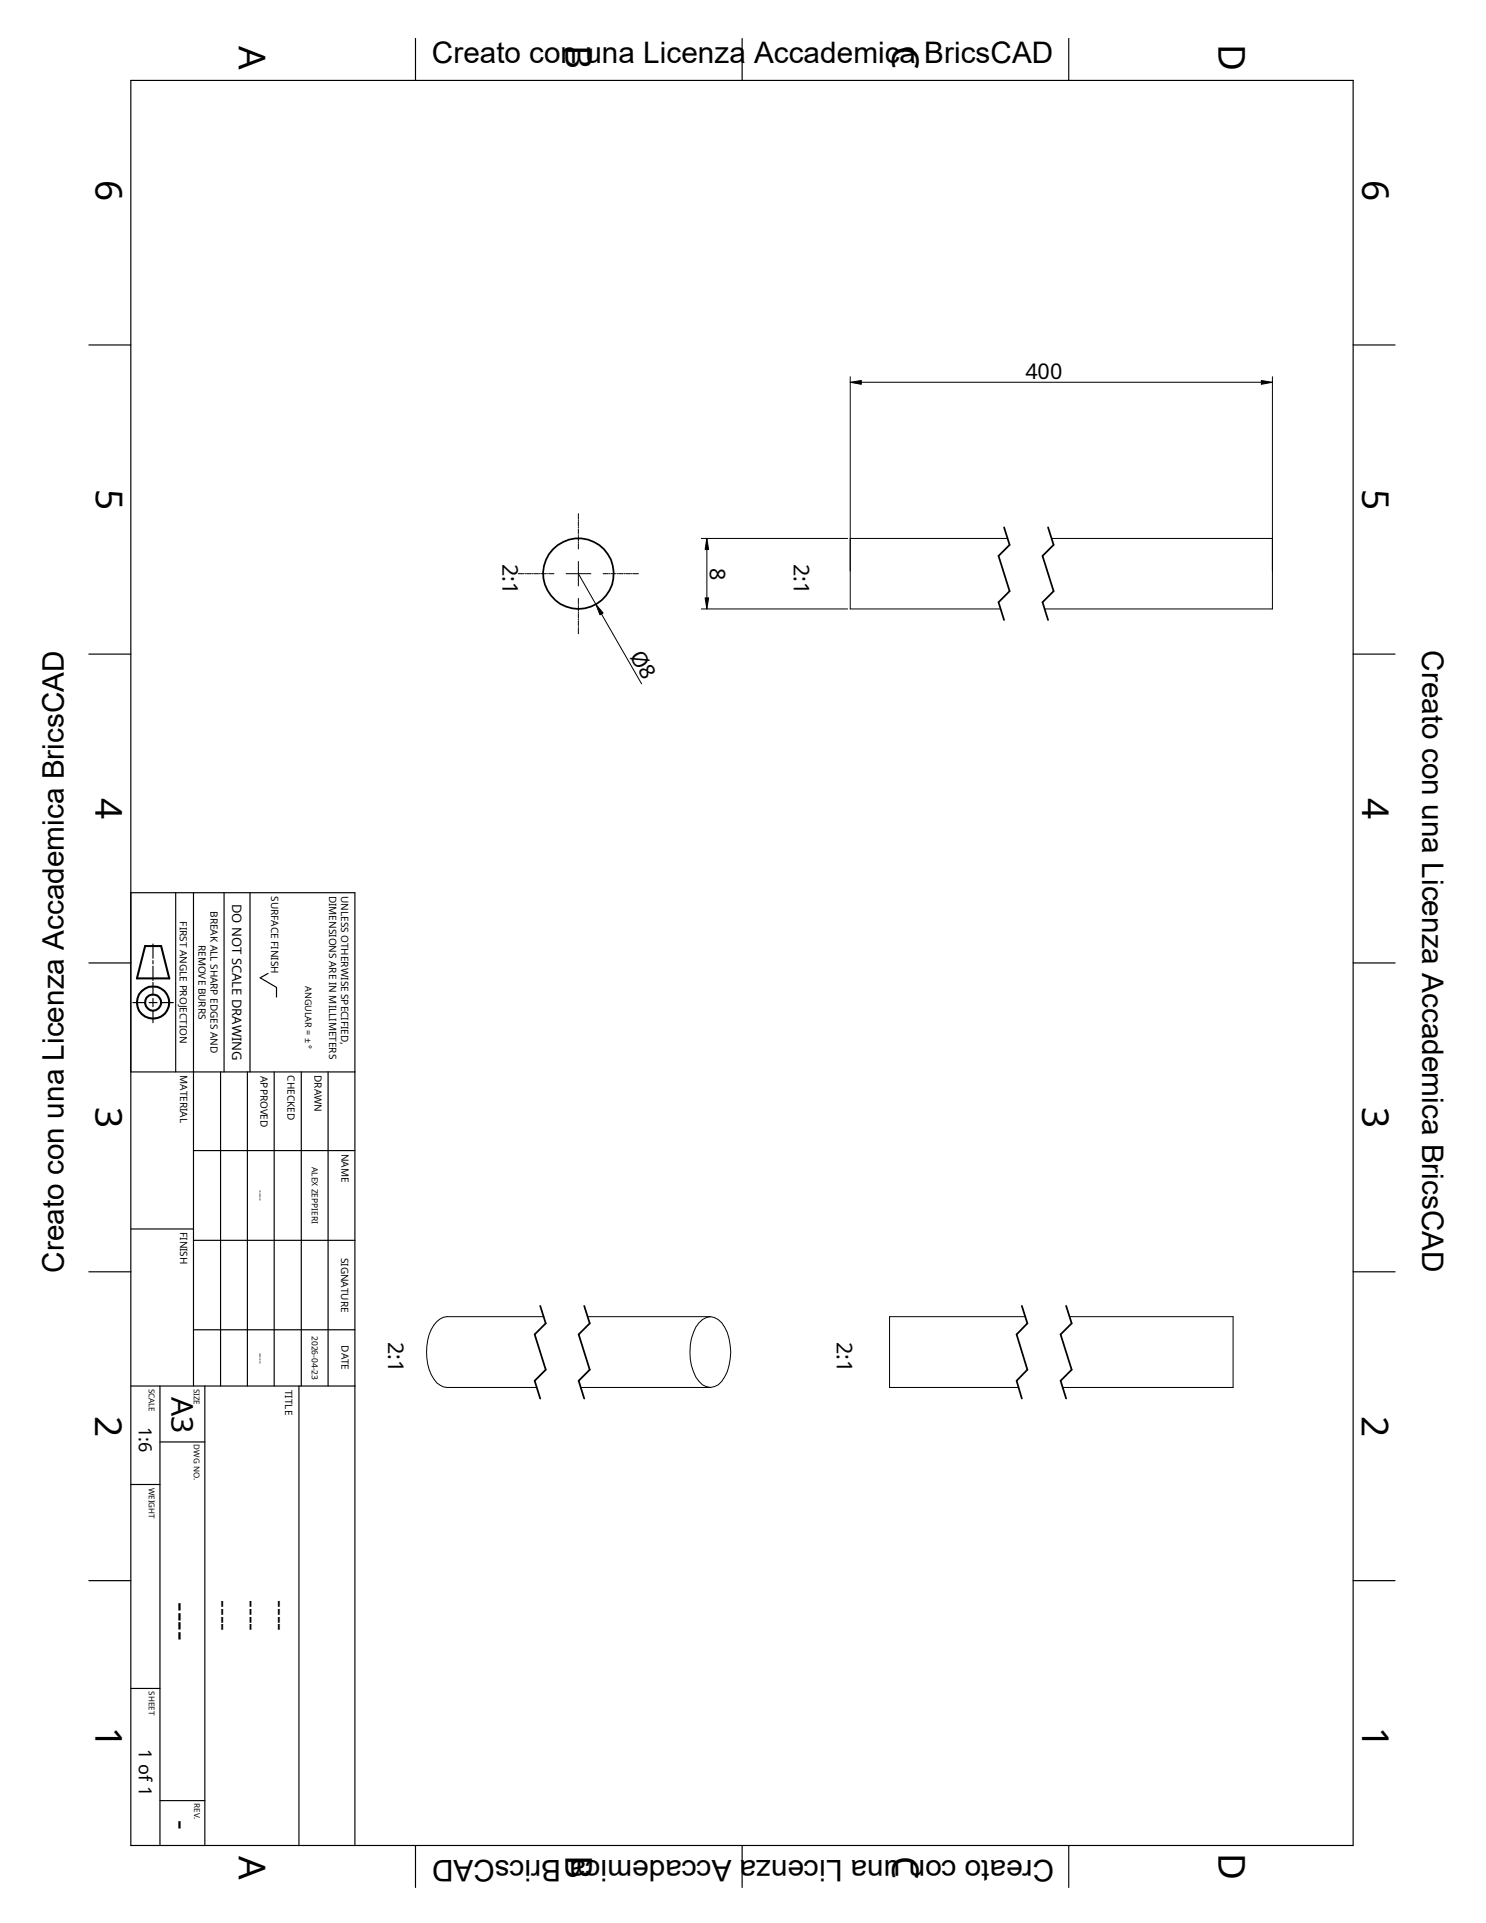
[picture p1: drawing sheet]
<svg xmlns="http://www.w3.org/2000/svg" width="216mm" height="279mm" viewBox="0 0 216 279" stroke-linecap="round" stroke-linejoin="round" font-family="sans-serif">
<g fill="none" stroke="#000" stroke-width=".15">
<path d="M123.5 54.7v33.8h21.9M125.1 55.5h58.2M184.9 54.7v33.8h-33.1M84 74.6v.8M84 75.5v.1M84 75.8v.7M84 76.6v.1M84 76.9v.6M84 77.7v.1M84 77.9v.7M84 78.7v.2M84 79v.8"/>
<path d="M101.9 78.2h21.2M102.7 79.8v7.1M123.5 78.2h22.9M152.8 78.2h32.1M75.3 83.4h.8M76.2 83.4h.2M76.5 83.4h.7M77.3 83.4h.1M77.6 83.4h.6M78.4 83.4h.1M78.6 83.4h.7M79.4 83.4h.1"/>
<path d="M79.7 83.4h.8M82.3 83.4h3.6M84 83.4l2.6 4.4M84 81.6v3.5M84 87v.7M84 87.8v.2M84 88.1v.7M84 88.9v.1M84 89.2v.6M84 90v.1M84 90.3v.6M84 91.1v.1"/>
<path d="M84 91.3v.8M87.4 89.2l5.8 10.2M87.6 83.4h.8M88.5 83.4h.1M88.8 83.4h.7M89.6 83.4h.1M89.9 83.4h.7M90.7 83.4h.1M90.9 83.4h.7M91.7 83.4h.2M92 83.4h.8M101.9 88.5h21.2"/>
<path d="M79 191.3h-14.1a3.3 3.3 0 0 0-2.5 2.6 7.9 7.9 0 0 0 .6 6.5 2.53 2.53 0 0 0 1.9 1.2h13.1M85.4 191.3h17.8M101.6 192.2a1.98 1.98 0 0 1 3.3 0 7.6 7.6 0 0 1 0 8.5 1.98 1.98 0 0 1-3.3 0 7.6 7.6 0 0 1 0-8.5zM149 191.3h-19.8v10.3h18.8M155.4 191.3h23.8v10.3h-24.8M84.4 201.6h18.8"/>
</g>
<g fill="none" stroke="#000" stroke-width=".25">
<path d="M145.9 76.6l.8 2.6-1.6 1.6 1.6 5.1-1.6 1.6 .8 2.6M152.3 76.6l.8 2.6-1.6 1.6 1.6 5.1-1.6 1.6 .8 2.6M78.5 189.7l.8 2.6-1.6 1.6 1.6 5.1-1.6 1.6 .8 2.6M84.9 189.7l.8 2.6-1.6 1.6 1.6 5.1-1.6 1.6 .8 2.6M148.5 189.7l.8 2.6-1.6 1.6 1.6 5.1-1.6 1.6 .8 2.6M154.9 189.7l.8 2.6-1.6 1.6 1.6 5.1-1.6 1.6 .8 2.6"/>
<circle cx="84" cy="83.3" r="5.1"/>
</g>
<g fill="none" stroke="#000" stroke-width=".17">
<path d="M19 11.7h177.6v256.4h-177.6zM60.4 5.6v6.1M107.8 5.6v6.1M155.3 5.6v6.1M12.9 50.1h6.1M196.6 50.1h6.1M12.9 95h6.1M196.6 95h6.1M12.9 139.9h6.1M19 129.7h32.6v138.4M22.2 137.2v2M22.2 139.6v.4"/>
<path d="M25.5 129.7v26M28.1 129.7v71.7M32.6 129.7v26M36.3 129.7v26M196.6 139.9h6.1M19 155.7h32.6M19.3 145.7h1.8M21.7 145.7h1.1M22.2 140.4v2.1M22.2 142.7v1.8M22.2 145.1v1.2M22.2 146.9v1.7"/>
<path d="M23.4 145.7h1.8M32 155.7v45.7M35.9 155.7v45.7M38.9 141.4l-1.1 .7 2.4 1.4v1.4M39.8 155.7v45.7M43.8 155.7v45.7M47.7 155.7v45.7M19 178.6h9.1M28.1 167.2h23.5M12.9 184.8h6.1M28.1 180.2h23.5M28.1 193.2h23.5"/>
<path d="M196.6 184.8h6.1M19 201.4h32.6M19 215.7h4.2M23.2 209.5h6.6M23.2 201.4v66.7M29.8 201.4v66.7M43.4 201.4v66.7M12.9 229.7h6.1M196.6 229.7h6.1M19 245.3h4.2M23.2 261.6h6.6M60.4 268.1v6.1"/>
<path d="M107.8 268.1v6.1M155.3 268.1v6.1"/>
</g>
<g fill="none" stroke="#000" stroke-width=".3">
<path d="M21.1 137.5h2.3l1.2 4.7h-4.7z"/>
<circle cx="22.2" cy="145.7" r="2.34"/>
<circle cx="22.2" cy="145.7" r="1.18"/>
</g>
<g fill="#000" stroke="#000" stroke-width=".15">
<path d="M123.5 55.5l1.6-.2v.5z" fill-rule="evenodd"/>
<path d="M183.3 55.3l1.6 .2-1.6 .3z" fill-rule="evenodd"/>
<path d="M102.7 78.2l.3 1.6h-.6z" fill-rule="evenodd"/>
<path d="M86.6 87.8l1 1.3-.4 .2z" fill-rule="evenodd"/>
<path d="M102.4 86.9h.6l-.3 1.6z" fill-rule="evenodd"/>
</g>
<g font-size="5.4">
<text x="34.7" y="6.7" transform="rotate(90 34.7 6.7)">A</text>
<text x="82.2" y="6.6" transform="rotate(90 82.2 6.6)">B</text>
<text x="129.6" y="6.7" transform="rotate(90 129.6 6.7)">C</text>
<text x="177" y="6.4" transform="rotate(90 177 6.4)">D</text>
<text x="13.9" y="26.2" transform="rotate(90 13.9 26.2)">6</text>
<text x="197.9" y="26.2" transform="rotate(90 197.9 26.2)">6</text>
<text x="13.9" y="71" transform="rotate(90 13.9 71)">5</text>
<text x="197.9" y="71" transform="rotate(90 197.9 71)">5</text>
<text x="13.9" y="115.9" transform="rotate(90 13.9 115.9)">4</text>
<text x="197.9" y="115.9" transform="rotate(90 197.9 115.9)">4</text>
<text x="13.9" y="160.8" transform="rotate(90 13.9 160.8)">3</text>
<text x="197.9" y="160.8" transform="rotate(90 197.9 160.8)">3</text>
<text x="13.8" y="205.7" transform="rotate(90 13.8 205.7)">2</text>
<text x="197.9" y="205.7" transform="rotate(90 197.9 205.7)">2</text>
<text x="13.9" y="250.9" transform="rotate(90 13.9 250.9)">1</text>
<text x="197.9" y="250.9" transform="rotate(90 197.9 250.9)">1</text>
<text x="34.7" y="269.6" transform="rotate(90 34.7 269.6)">A</text>
<text x="82.2" y="269.5" transform="rotate(90 82.2 269.5)">B</text>
<text x="129.6" y="269.6" transform="rotate(90 129.6 269.6)">C</text>
<text x="177" y="269.3" transform="rotate(90 177 269.3)">D</text>
</g>
<g font-size="4.4">
<text x="24.9" y="202.9" transform="rotate(90 24.9 202.9)">A3</text>
<text x="24.9" y="232.7" transform="rotate(90 24.9 232.7)">----</text>
<text x="24.9" y="264.5" transform="rotate(90 24.9 264.5)">-</text>
</g>
<g font-size="4.3">
<text x="62.7" y="9.2">Creato con una Licenza Accademica BricsCAD</text>
<text x="206.6" y="94.5" transform="rotate(90 206.6 94.5)">Creato con una Licenza Accademica BricsCAD</text>
<text x="9.3" y="184.9" transform="rotate(-90 9.3 184.9)">Creato con una Licenza Accademica BricsCAD</text>
<text x="153.2" y="270.2" transform="rotate(-180 153.2 270.2)">Creato con una Licenza Accademica BricsCAD</text>
</g>
<g font-size="3.5">
<text x="31.4" y="232.5" transform="rotate(90 31.4 232.5)">----</text>
<text x="35.5" y="232.5" transform="rotate(90 35.5 232.5)">----</text>
<text x="39.6" y="232.5" transform="rotate(90 39.6 232.5)">----</text>
</g>
<g font-size="3.1">
<text x="149" y="55.1">400</text>
<text x="73" y="81.9" transform="rotate(90 73 81.9)">2:1</text>
<text x="103.1" y="82.5" transform="rotate(90 103.1 82.5)">8</text>
<text x="115.3" y="81.9" transform="rotate(90 115.3 81.9)">2:1</text>
<text x="91.4" y="95.2" transform="rotate(60 91.4 95.2)">Ø8</text>
<text x="56.4" y="195" transform="rotate(90 56.4 195)">2:1</text>
<text x="121.6" y="195" transform="rotate(90 121.6 195)">2:1</text>
</g>
<g font-size="2.6">
<text x="20.2" y="207.3" transform="rotate(90 20.2 207.3)">1:6</text>
<text x="20.2" y="254.1" transform="rotate(90 20.2 254.1)">1 of 1</text>
</g>
<text font-size="1.9" x="33.7" y="131.4" transform="rotate(90 33.7 131.4)">DO NOT SCALE DRAWING</text>
<g font-size="1.5">
<text x="39.4" y="130.2" transform="rotate(90 39.4 130.2)">SURFACE FINISH</text>
<text x="47.8" y="130.1" transform="rotate(90 47.8 130.1)">DIMENSIONS ARE IN MILLIMETERS</text>
<text x="49.6" y="130.1" transform="rotate(90 49.6 130.1)">UNLESS OTHERWISE SPECIFIED,</text>
<text x="26.1" y="133.9" transform="rotate(90 26.1 133.9)">FIRST ANGLE PROJECTION</text>
<text x="28.8" y="137.3" transform="rotate(90 28.8 137.3)">REMOVE BURRS</text>
<text x="30.6" y="132.4" transform="rotate(90 30.6 132.4)">BREAK ALL SHARP EDGES AND</text>
<text x="26.2" y="156.2" transform="rotate(90 26.2 156.2)">MATERIAL</text>
<text x="37.8" y="156.3" transform="rotate(90 37.8 156.3)">APPROVED</text>
<text x="41.8" y="156.3" transform="rotate(90 41.8 156.3)">CHECKED</text>
<text x="45.7" y="156.2" transform="rotate(90 45.7 156.2)">DRAWN</text>
<text x="49.6" y="167.6" transform="rotate(90 49.6 167.6)">NAME</text>
<text x="26.2" y="179" transform="rotate(90 26.2 179)">FINISH</text>
<text x="49.6" y="182.7" transform="rotate(90 49.6 182.7)">SIGNATURE</text>
<text x="49.6" y="195.5" transform="rotate(90 49.6 195.5)">DATE</text>
<text x="41.4" y="201.9" transform="rotate(90 41.4 201.9)">TITLE</text>
</g>
<text font-size="1.3" x="44.3" y="143.3" transform="rotate(90 44.3 143.3)">ANGULAR = ± °</text>
<g font-size="1.2">
<text x="37.5" y="172.9" transform="rotate(90 37.5 172.9)">----</text>
<text x="45.3" y="169.6" transform="rotate(90 45.3 169.6)">ALEX ZEPPIERI</text>
<text x="37.5" y="196.5" transform="rotate(90 37.5 196.5)">----</text>
<text x="45.3" y="194.1" transform="rotate(90 45.3 194.1)">2026-04-23</text>
<text x="21.6" y="201.8" transform="rotate(90 21.6 201.8)">SCALE</text>
<text x="28.2" y="201.8" transform="rotate(90 28.2 201.8)">SIZE</text>
<text x="28.2" y="209.8" transform="rotate(90 28.2 209.8)">DWG NO.</text>
<text x="21.6" y="216.2" transform="rotate(90 21.6 216.2)">WEIGHT</text>
<text x="21.6" y="245.8" transform="rotate(90 21.6 245.8)">SHEET</text>
<text x="28.2" y="262" transform="rotate(90 28.2 262)">REV.</text>
</g>
</svg>
